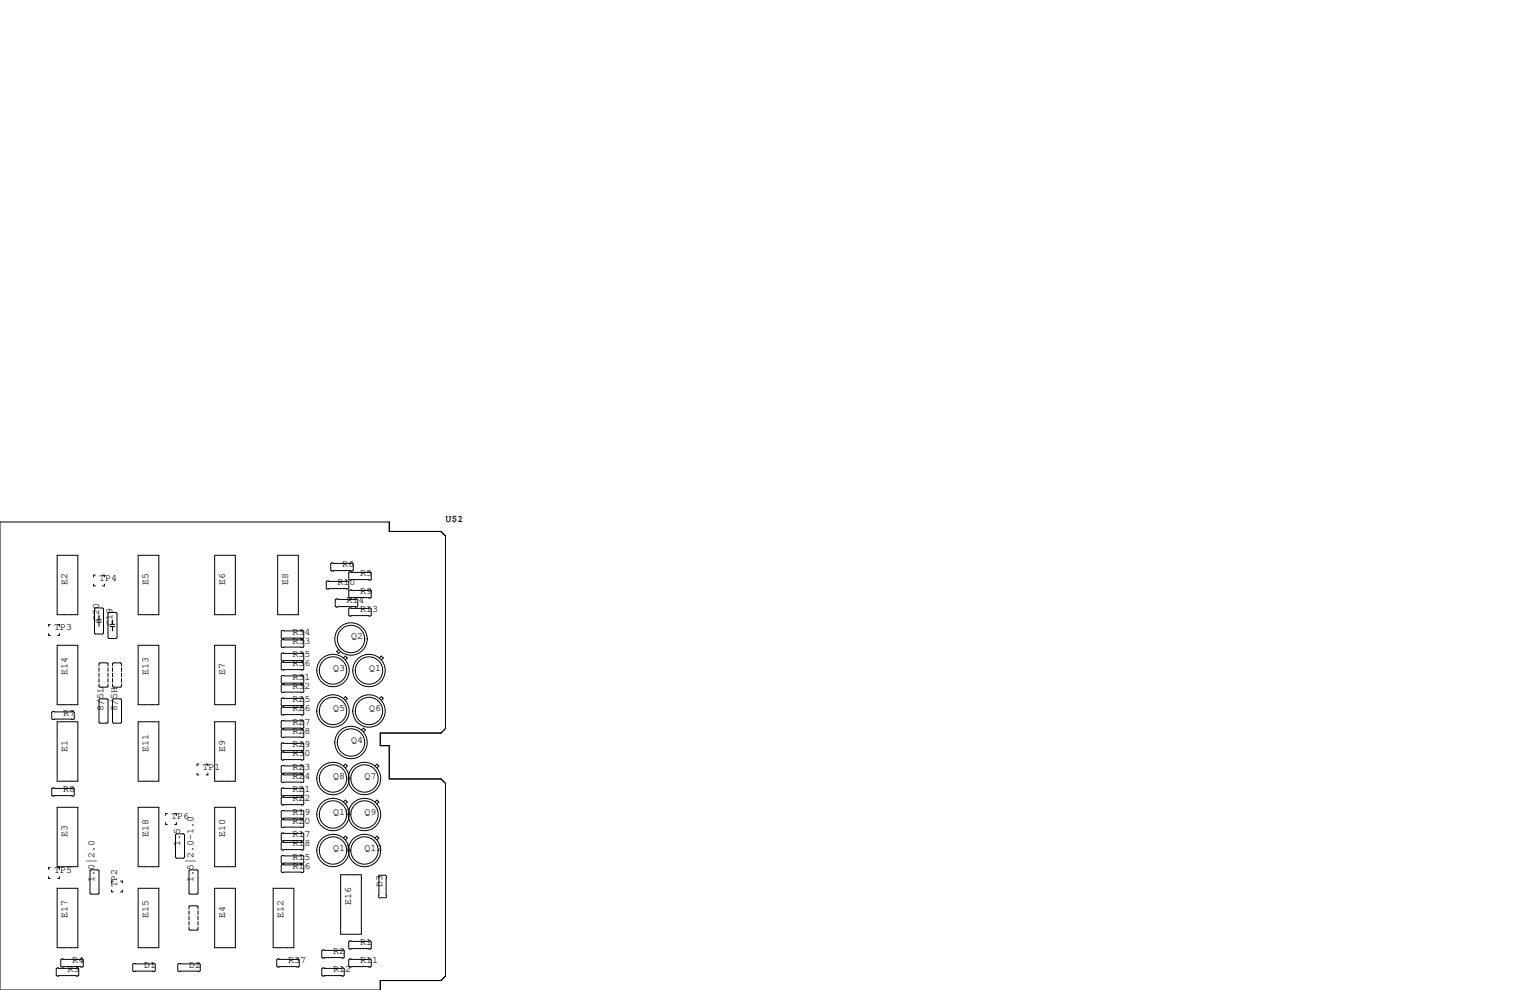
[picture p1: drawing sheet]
<svg xmlns="http://www.w3.org/2000/svg" width="432mm" height="279mm" viewBox="0 0 432 279" stroke-linecap="round" stroke-linejoin="round" font-family="sans-serif">
<g fill="none" stroke="#000" stroke-width=".28">
<path d="M0 147.3h109.9v2.7h14.6l1.2 1.3v54.3l-1.2 1.3h-17.2v3.5h2.6v9.4h14.6l1.2 1.3v54.4l-1.2 1.2h-17.2v2.7h-107.3zM16.1 156.7h5.9v16.8h-5.9zM39 156.7h5.8v16.8h-5.8zM60.6 156.7h5.8v16.8h-5.8zM78.4 156.7h5.8v16.8h-5.8zM93.3 159.1l.3-.2h5.8l.3 .2v1.8l-.3 .3h-5.8l-.3-.3zM13.7 178.8v.5h.5M14.2 176.3h-.5v.5M16.3 176.3h.5v.5M16.8 178.8v.5h-.5M26.4 164.8v.6h.5M26.9 171.6h2.1l.2 .2v6.9l-.2 .2h-2.1l-.2-.2v-6.9z"/>
<path d="M26.9 162.3h-.5v.5M27.3 175.6h1.3M27.3 174.9h1.3M27.9 173.7v1.2M27.9 175.6v1.2M29 162.3h.5v.5M29.5 164.8v.6h-.5M30.7 172.8h2.1l.2 .3v6.9l-.2 .2h-2.1l-.2-.2v-6.9zM31.1 176.8h1.3M31.1 176.2h1.3M31.8 175v1.2M31.8 176.8v1.3"/>
<path d="M79.4 178.2l.2-.3h5.9l.2 .3v1.8l-.2 .2h-5.9l-.2-.2zM92.1 164.2l.2-.2h5.9l.2 .2v1.8l-.2 .2h-5.9l-.2-.2zM94.6 169.3l.3-.3h5.8l.3 .3v1.8l-.3 .2h-5.8l-.3-.2zM98.4 171.8l.3-.2h5.8l.3 .2v1.8l-.3 .3h-5.8l-.3-.3zM98.7 161.4h5.8l.3 .3v1.7l-.3 .3h-5.8l-.3-.3v-1.7zM98.7 166.5h5.8l.3 .3v1.7l-.3 .3h-5.8l-.3-.3v-1.7zM16.1 182.1h5.9v16.8h-5.9zM27.9 188v-.7l.3-.2h2l.3 .2v.7M27.9 193v.7l.3 .2h2l.3-.2v-.7M27.9 188.5v1M27.9 190v1M27.9 191.5v1"/>
<path d="M28.2 197.2h2l.3 .3v6.3l-.3 .3h-2l-.3-.3v-6.3zM30.5 188.5v1M30.5 190v1M30.5 191.5v1M31.8 188v-.7l.2-.2h2l.3 .2v.7M31.8 188.5v1M31.8 190v1M31.8 191.5v1M31.8 193v.7l.2 .2h2l.3-.2v-.7M32 197.2h2l.3 .3v6.3l-.3 .3h-2l-.2-.3v-6.3zM34.3 188.5v1M34.3 190v1"/>
<path d="M34.3 191.5v1M39 182.1h5.8v16.8h-5.8zM60.6 182.1h5.8v16.8h-5.8zM79.6 199.5h5.9l.2 .3v1.7l-.2 .3h-5.9l-.2-.3v-1.7zM79.6 186.8h5.9l.2 .3v1.7l-.2 .3h-5.9l-.2-.3v-1.7zM79.6 180.5h5.9l.2 .2v1.8l-.2 .3h-5.9l-.2-.3v-1.8zM79.6 184.3h5.9l.2 .2v1.8l-.2 .3h-5.9l-.2-.3v-1.8zM79.6 190.6h5.9l.2 .3v1.8l-.2 .2h-5.9l-.2-.2v-1.8zM79.6 193.2h5.9l.2 .2v1.8l-.2 .3h-5.9l-.2-.3v-1.8zM79.6 197h5.9l.2 .2v1.8l-.2 .3h-5.9l-.2-.3v-1.8zM95.6 183.3l-.6 .6 .6 .5 .5-.5M97 185.7l.5-.5 .5 .5-.5 .5"/>
<path d="M97 197.1l.5-.5 .5 .5-.5 .6M107.1 185.7l.5-.5 .6 .5-.6 .5M107.1 197.1l.5-.5 .6 .5-.6 .6M14.9 200.8h5.8l.3 .2v1.8l-.3 .3h-5.8l-.3-.3v-1.8zM16.1 203.7h5.9v16.8h-5.9zM39 203.7h5.8v16.8h-5.8zM55.6 218.2v.5h.5M56.1 215.6h-.5v.6M58.2 215.6h.5v.6M58.7 218.2v.5h-.5M60.6 203.7h5.8v16.8h-5.8zM79.6 218.6h5.9l.2 .2v1.8l-.2 .3h-5.9l-.2-.3v-1.8z"/>
<path d="M79.6 209.7h5.9l.2 .2v1.8l-.2 .3h-5.9l-.2-.3v-1.8zM79.6 203.3h5.9l.2 .3v1.8l-.2 .2h-5.9l-.2-.2v-1.8zM79.6 205.9h5.9l.2 .2v1.8l-.2 .3h-5.9l-.2-.3v-1.8zM79.6 212.2h5.9l.2 .3v1.7l-.2 .3h-5.9l-.2-.3v-1.7zM79.6 216h5.9l.2 .3v1.8l-.2 .2h-5.9l-.2-.2v-1.8zM97 216.2l.5-.6 .5 .6-.5 .5M102 206l.6-.5 .5 .5-.5 .6M105.8 216.2l.6-.6 .5 .6-.5 .5M14.9 222.4h5.8l.3 .2v1.8l-.3 .3h-5.8l-.3-.3v-1.8zM16.1 227.8h5.9v16.8h-5.9zM39 227.8h5.8v16.8h-5.8zM46.7 232.2v.5h.5"/>
<path d="M47.2 229.6h-.5v.5M49.3 229.6h.5v.5M49.5 235.6l.3-.3h2l.3 .3v6.3l-.3 .3h-2l-.3-.3zM49.8 232.2v.5h-.5M60.6 227.8h5.8v16.8h-5.8zM79.6 222.4h5.9l.2 .2v1.8l-.2 .3h-5.9l-.2-.3v-1.8zM79.6 224.9h5.9l.2 .3v1.7l-.2 .3h-5.9l-.2-.3v-1.7zM79.6 228.7h5.9l.2 .3v1.8l-.2 .2h-5.9l-.2-.2v-1.8zM79.6 231.3h5.9l.2 .2v1.8l-.2 .3h-5.9l-.2-.3v-1.8zM79.6 235.1h5.9l.2 .2v1.8l-.2 .3h-5.9l-.2-.3v-1.8zM79.6 237.6h5.9l.2 .3v1.7l-.2 .3h-5.9l-.2-.3v-1.7zM97 226.3l.5-.5 .5 .5-.5 .6"/>
<path d="M97 236.5l.5-.5 .5 .5-.5 .5M105.8 226.3l.6-.5 .5 .5-.5 .6M105.8 236.5l.6-.5 .5 .5-.5 .5M13.7 247.4v.5h.5M14.2 244.9h-.5v.5M16.1 250.7h5.9v16.8h-5.9zM16.3 244.9h.5v.5M16.8 247.4v.5h-.5M25.4 245.7l.3-.2h2l.2 .2v6.4l-.2 .2h-2l-.3-.2zM31.5 251.2v.5h.5M32 248.7h-.5v.5M34 248.7h.5v.5"/>
<path d="M34.5 251.2v.5h-.5M39 250.7h5.8v16.8h-5.8zM53.3 245.7l.3-.2h2l.3 .2v6.4l-.3 .2h-2l-.3-.2zM53.3 256.5v-.6l.3-.2h2l.3 .2v.6M53.3 257v1.1M53.3 258.6v1M55.9 257v1.1M55.9 258.6v1M60.6 250.7h5.8v16.8h-5.8zM77.1 250.7h5.8v16.8h-5.8zM79.6 244h5.9l.2 .2v1.8l-.2 .3h-5.9l-.2-.3v-1.8zM79.6 241.4h5.9l.2 .3v1.8l-.2 .2h-5.9l-.2-.2v-1.8z"/>
<path d="M96.1 246.9h5.9v16.8h-5.9zM106.8 247.3l.3-.3h1.7l.3 .3v5.8l-.3 .3h-1.7l-.3-.3zM15.9 273.4l.2-.2h5.9l.2 .2v1.8l-.2 .3h-5.9l-.2-.3zM17.1 270.9l.3-.3h5.8l.3 .3v1.8l-.3 .2h-5.8l-.3-.2zM37.5 272.2l.2-.3h5.9l.2 .3v1.7l-.2 .3h-5.9l-.2-.3zM50.2 272.2l.2-.3h5.9l.2 .3v1.7l-.2 .3h-5.9l-.2-.3zM53.3 261.6v.7l.3 .2h2l.3-.2v-.7M53.3 260.1v1M55.9 260.1v1M78.1 270.9l.3-.3h5.8l.3 .3v1.8l-.3 .2h-5.8l-.3-.2zM90.8 273.4l.3-.2h5.8l.3 .2v1.8l-.3 .3h-5.8l-.3-.3zM90.8 268.4l.3-.3h5.8l.3 .3v1.7l-.3 .3h-5.8l-.3-.3z"/>
<path d="M98.4 265.8l.3-.2h5.8l.3 .2v1.8l-.3 .2h-5.8l-.3-.2zM98.4 270.9l.3-.3h5.8l.3 .3v1.8l-.3 .2h-5.8l-.3-.2z"/>
<circle cx="94" cy="189.2" r="4.6"/>
<circle cx="94" cy="189.2" r="3.9"/>
<circle cx="99.1" cy="180.3" r="3.9"/>
<circle cx="99.1" cy="180.3" r="4.6"/>
<circle cx="104.1" cy="189.2" r="4.6"/>
<circle cx="104.1" cy="189.2" r="3.9"/>
<circle cx="94" cy="219.7" r="4.6"/>
<circle cx="94" cy="200.7" r="4.6"/>
<circle cx="94" cy="219.7" r="3.9"/>
<circle cx="94" cy="200.7" r="3.9"/>
<circle cx="99.1" cy="209.5" r="4.6"/>
<circle cx="99.1" cy="209.6" r="3.9"/>
<circle cx="102.9" cy="219.7" r="4.6"/>
<circle cx="102.9" cy="219.7" r="3.9"/>
<circle cx="104.1" cy="200.7" r="4.6"/>
<circle cx="104.1" cy="200.7" r="3.9"/>
<circle cx="94" cy="229.9" r="4.6"/>
<circle cx="94" cy="229.9" r="3.9"/>
<circle cx="102.9" cy="229.9" r="4.6"/>
<circle cx="102.9" cy="229.9" r="3.9"/>
<circle cx="94" cy="240" r="3.9"/>
<circle cx="94" cy="240" r="4.6"/>
<circle cx="102.9" cy="240" r="3.9"/>
<circle cx="102.9" cy="240" r="4.6"/>
</g>
<g font-size="2.8">
<text x="125.7" y="147.3">U$1</text>
<text x="129.1" y="147.3">2</text>
<text x="96.5" y="160">R6</text>
<text x="19" y="165.1" transform="rotate(-90 19 165.1)">E2</text>
<text x="27.9" y="163.8">TP4</text>
<text x="41.9" y="165.1" transform="rotate(-90 41.9 165.1)">E5</text>
<text x="63.5" y="165.1" transform="rotate(-90 63.5 165.1)">E6</text>
<text x="81.3" y="165.1" transform="rotate(-90 81.3 165.1)">E8</text>
<text x="95.2" y="165.1">R10</text>
<text x="101.6" y="167.6">R9</text>
<text x="101.6" y="162.6">R5</text>
<text x="97.8" y="170.2">R14</text>
<text x="101.6" y="172.7">R13</text>
<text x="15.2" y="177.8">TP3</text>
<text x="27.9" y="175.3" transform="rotate(-90 27.9 175.3)">C20</text>
<text x="31.7" y="176.5" transform="rotate(-90 31.7 176.5)">C19</text>
<text x="82.5" y="179.1">R34</text>
<text x="82.5" y="185.4">R35</text>
<text x="82.5" y="181.6">R33</text>
<text x="99.1" y="180.3">Q2</text>
<text x="19" y="190.5" transform="rotate(-90 19 190.5)">E14</text>
<text x="41.9" y="190.5" transform="rotate(-90 41.9 190.5)">E13</text>
<text x="63.5" y="190.5" transform="rotate(-90 63.5 190.5)">E7</text>
<text x="82.5" y="188">R36</text>
<text x="82.5" y="191.8">R31</text>
<text x="94" y="189.2">Q3</text>
<text x="104.1" y="189.2">Q1</text>
<text x="82.5" y="194.3">R32</text>
<text x="17.8" y="201.9">R7</text>
<text x="29.2" y="200.7" transform="rotate(-90 29.2 200.7)">8/5L</text>
<text x="33" y="200.7" transform="rotate(-90 33 200.7)">8/5H</text>
<text x="82.5" y="200.7">R26</text>
<text x="82.5" y="198.1">R25</text>
<text x="94" y="200.7">Q5</text>
<text x="104.1" y="200.7">Q6</text>
<text x="82.5" y="207">R28</text>
<text x="82.5" y="204.5">R27</text>
<text x="99.1" y="209.5">Q4</text>
<text x="19" y="212.1" transform="rotate(-90 19 212.1)">E1</text>
<text x="41.9" y="212.1" transform="rotate(-90 41.9 212.1)">E11</text>
<text x="63.5" y="212.1" transform="rotate(-90 63.5 212.1)">E9</text>
<text x="82.5" y="213.4">R30</text>
<text x="82.5" y="210.8">R29</text>
<text x="57.1" y="217.2">TP1</text>
<text x="82.5" y="219.7">R24</text>
<text x="82.5" y="217.2">R23</text>
<text x="94" y="219.7">Q8</text>
<text x="102.9" y="219.7">Q7</text>
<text x="17.8" y="223.5">R8</text>
<text x="82.5" y="226.1">R22</text>
<text x="82.5" y="223.5">R21</text>
<text x="48.3" y="231.1">TP6</text>
<text x="82.5" y="232.4">R20</text>
<text x="82.5" y="229.9">R19</text>
<text x="94" y="229.9">Q10</text>
<text x="102.9" y="229.9">Q9</text>
<text x="19" y="236.2" transform="rotate(-90 19 236.2)">E3</text>
<text x="41.9" y="236.2" transform="rotate(-90 41.9 236.2)">E18</text>
<text x="50.8" y="238.8" transform="rotate(-90 50.8 238.8)">1.5</text>
<text x="63.5" y="236.2" transform="rotate(-90 63.5 236.2)">E10</text>
<text x="82.5" y="238.8">R18</text>
<text x="82.5" y="236.2">R17</text>
<text x="82.5" y="245.1">R16</text>
<text x="82.5" y="242.6">R15</text>
<text x="94" y="240">Q11</text>
<text x="102.9" y="240">Q12</text>
<text x="15.2" y="246.4">TP5</text>
<text x="26.7" y="248.9" transform="rotate(-90 26.7 248.9)">1.0|2.0</text>
<text x="33" y="250.2" transform="rotate(-90 33 250.2)">TP2</text>
<text x="54.6" y="248.9" transform="rotate(-90 54.6 248.9)">1.5|2.0-1.0</text>
<text x="107.9" y="250.2" transform="rotate(-90 107.9 250.2)">D3</text>
<text x="99.1" y="255.3" transform="rotate(-90 99.1 255.3)">E16</text>
<text x="19" y="259.1" transform="rotate(-90 19 259.1)">E17</text>
<text x="41.9" y="259.1" transform="rotate(-90 41.9 259.1)">E15</text>
<text x="63.5" y="259.1" transform="rotate(-90 63.5 259.1)">E4</text>
<text x="80" y="259.1" transform="rotate(-90 80 259.1)">E12</text>
<text x="94" y="269.2">R2</text>
<text x="101.6" y="266.7">R1</text>
<text x="19" y="274.3">R3</text>
<text x="20.3" y="271.8">R4</text>
<text x="40.6" y="273">D1</text>
<text x="53.3" y="273">D2</text>
<text x="81.3" y="271.8">R37</text>
<text x="94" y="274.3">R12</text>
<text x="101.6" y="271.8">R11</text>
</g>
</svg>
